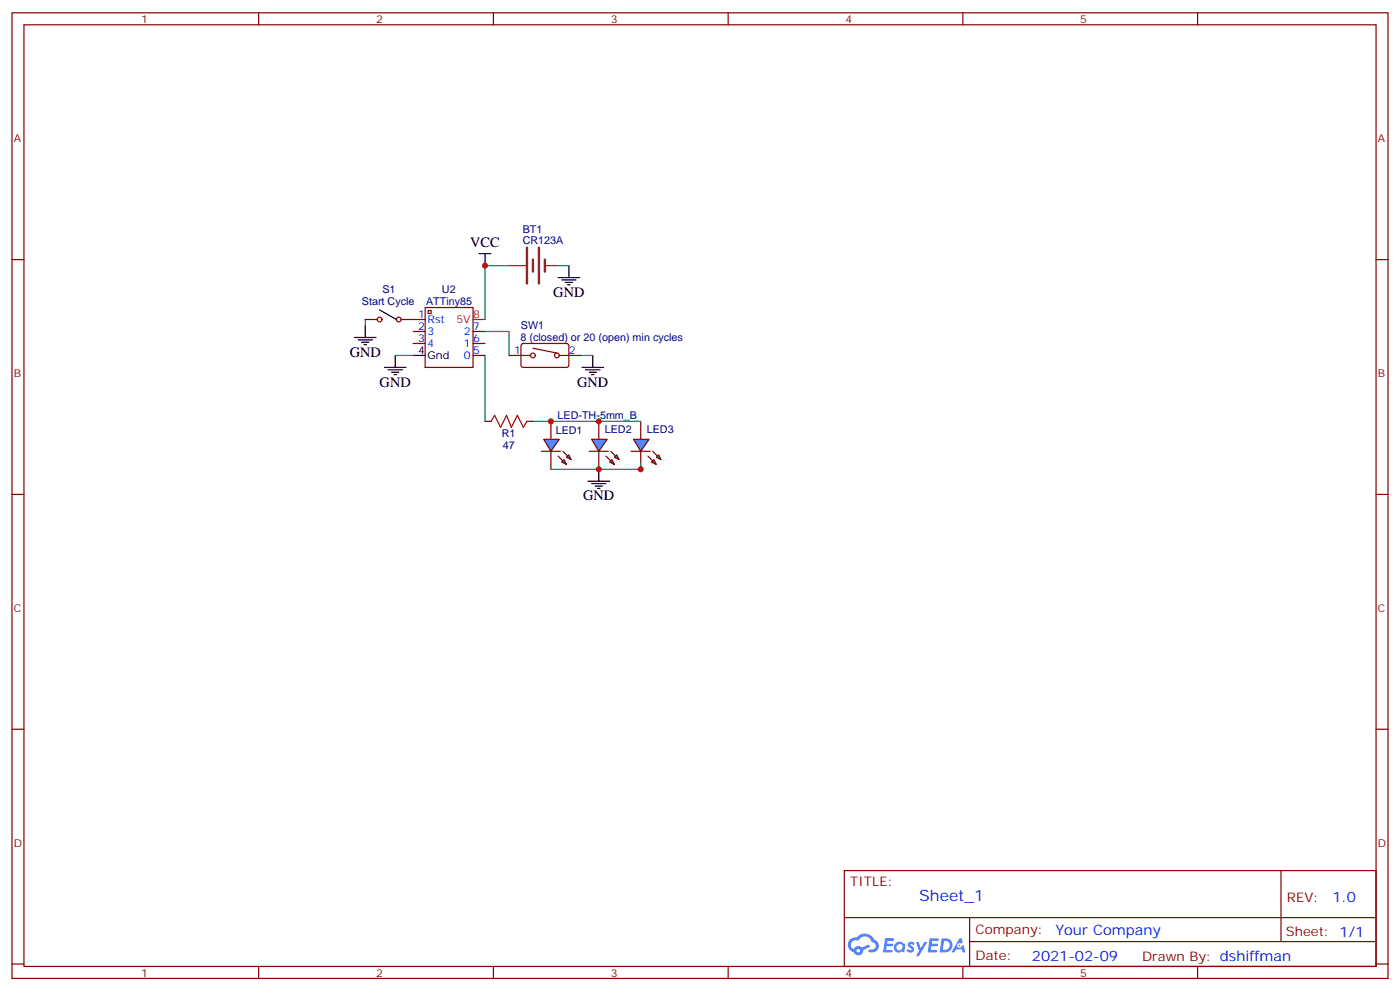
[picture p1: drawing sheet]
<svg xmlns="http://www.w3.org/2000/svg" width="412mm" height="292mm" viewBox="0 0 412 292" stroke-linecap="round" stroke-linejoin="round" font-family="sans-serif">
<g fill="none" stroke="#870000" stroke-width=".35">
<path d="M3.5 3.8h405.4v284.3h-405.4zM7.1 7.3h398.2v277.3h-398.2zM76.2 3.8v3.5M145.3 3.8v3.5M214.5 3.8v3.5M283.6 3.8v3.5M352.8 3.8v3.5M3.5 76.4h3.6M405.3 76.4h3.6M3.5 145.6h3.6M405.3 145.6h3.6M3.5 214.7h3.6"/>
<path d="M405.3 214.7h3.6M248.7 256.4h156.6v28.2h-156.6zM377.3 256.4v20.9M248.7 270.2h156.5M285.6 277.3h119.6M285.6 270.2v14.1M3.5 283.9h3.6M76.2 284.6v3.5M145.3 284.6v3.5M214.5 284.6v3.5M283.6 284.6v3.5M352.8 284.6v3.5"/>
<path d="M405.3 283.9h3.6"/>
</g>
<g fill="#5487ff">
<path d="M267.7 277.5a1.22 1.22 0 0 1 1.7 .3l-.4 .6a.47 .47 0 0 0-.3-.4 .47 .47 0 0 0-.5 .2l.1 .2a1.14 1.14 0 0 1 .8 1.7 1.14 1.14 0 0 1-1.9 0l-.2-.2 .5-.5 .7 .4a.29 .29 0 0 0 .3-.2 .29 .29 0 0 0-.2-.4 1.04 1.04 0 0 1-.6-1.7z"/>
<path d="M260.7 276.3h2.4l.3 .2-.2 .5h-1.8l-.1 .9h1.5l.3 .4-.3 .3h-1.6l-.2 1.1 1.7 .1 .2 .3-.2 .3h-2.6z"/>
<path d="M273.8 276.3h2.4l.3 .2-.1 .5h-1.8l-.2 .9h1.6l.3 .4-.4 .3h-1.6l-.1 1.1 1.7 .1 .2 .3-.2 .3h-2.6z"/>
<path d="M282.6 276.3h.7l.3 1.2-.6 .4a.69 .69 0 0 0-1 .2 .69 .69 0 0 0 .4 1 .69 .69 0 0 0 .9-.6l.5-.3 .6 2.2h-.8l-.2-.8h-1.8l-.5 .8h-.8z"/>
<path d="M269.8 277.4h.8l.6 1.8 1.1-1.8h.9l-2.6 4.2h-.8l.9-1.6z"/>
<path d="M277.4 276.3l-.6 4.1h1.3a2.11 2.11 0 0 0 2.5-2.1 2.11 2.11 0 0 0-2.5-2zM278.1 277a1.39 1.39 0 0 1 1.7 1.4 1.39 1.39 0 0 1-1.8 1.3h-.3z"/>
<path d="M263.7 277.9a1.54 1.54 0 0 0-.1 2.2 1.54 1.54 0 0 0 2.2 .1l.6 .2 .3-2.3-.2-.2h-.4a1.49 1.49 0 0 0-2.4 0zM264 278.9a.94 .94 0 0 1 1.8 0 .94 .94 0 0 1-1.8 0z"/>
<path d="M250.4 276.7a2.18 2.18 0 0 0 1.1 3.7 1.44 1.44 0 0 0 1.6 .9 1.44 1.44 0 0 0 1.2-1.5l2-1-.5-.7-1.9 .9a1.47 1.47 0 0 0-2.4 .5 1.39 1.39 0 0 1-.7-2 1.39 1.39 0 0 1 2-.4 2.12 2.12 0 0 1 2.2-1.3 2.12 2.12 0 0 1 1.9 1.7 1.14 1.14 0 0 1 1.1 1.4 1.14 1.14 0 0 1-1.7 .7 .43 .43 0 0 0-.5 .4 .43 .43 0 0 0 .4 .5 1.98 1.98 0 0 0 2.5-1.3 1.98 1.98 0 0 0-1.2-2.5 3.1 3.1 0 0 0-5.3-.7l-.9 .1zM252.3 280a.55 .55 0 0 1 1.1 0 .55 .55 0 0 1-1.1 0z"/>
<circle cx="282.6" cy="278.4" r=".26"/>
</g>
<path d="M121.7 94.1h3.5M121.7 97.6h3.5M125.2 90.6h14.1v17.6h-14.1zM126.1 91.4h.9v.9h-.9zM139.3 97.6h3.6M121.7 101.1h3.5M139.3 101.1h3.6M139.3 104.7h3.6M162.3 124.1v5.3M162.3 132.9v5.3" fill="none" stroke="#870000" stroke-width=".35"/>
<path d="M121.7 104.7h3.5" fill="none" stroke="#000" stroke-width=".35"/>
<path d="M139.3 94.1h3.6" fill="none" stroke="#f00" stroke-width=".35"/>
<g fill="#09f" stroke="#870000" stroke-width=".35">
<path d="M165.5 136.1l.7-.7 .7 1.4z"/>
<path d="M166.9 134.7l.7-.8 .7 1.5z"/>
</g>
<g fill="#870000" stroke="#870000" stroke-width=".35">
<path d="M164.4 134.3l1.4 1.4z"/>
<path d="M165.8 132.9l1.4 1.4z"/>
</g>
<path d="M159.5 132.9h5.6z" fill="#f00" stroke="#870000" stroke-width=".35"/>
<path d="M160.2 129.4h4.5l-2.4 3.5z" fill="#09f" stroke="#870000" stroke-width=".35"/>
<path d="M176.4 124.1v5.3M176.4 132.9v5.3" fill="none" stroke="#870000" stroke-width=".35"/>
<g fill="#09f" stroke="#870000" stroke-width=".35">
<path d="M179.6 136.1l.7-.7 .7 1.4z"/>
<path d="M181 134.7l.7-.8 .7 1.5z"/>
</g>
<g fill="#870000" stroke="#870000" stroke-width=".35">
<path d="M178.5 134.3l1.4 1.4z"/>
<path d="M179.9 132.9l1.4 1.4z"/>
</g>
<path d="M173.6 132.9h5.6z" fill="#f00" stroke="#870000" stroke-width=".35"/>
<path d="M174.3 129.4h4.6l-2.5 3.5z" fill="#09f" stroke="#870000" stroke-width=".35"/>
<path d="M188.7 124.1v5.3M188.7 132.9v5.3" fill="none" stroke="#870000" stroke-width=".35"/>
<g fill="#09f" stroke="#870000" stroke-width=".35">
<path d="M191.9 136.1l.7-.7 .7 1.4z"/>
<path d="M193.3 134.7l.7-.8 .7 1.5z"/>
</g>
<g fill="#870000" stroke="#870000" stroke-width=".35">
<path d="M190.9 134.3l1.4 1.4z"/>
<path d="M192.3 132.9l1.4 1.4z"/>
</g>
<path d="M185.9 132.9h5.7z" fill="#f00" stroke="#870000" stroke-width=".35"/>
<path d="M186.6 129.4h4.6l-2.5 3.5z" fill="#09f" stroke="#870000" stroke-width=".35"/>
<g fill="none" stroke="#000" stroke-width=".35">
<path d="M141.1 74.7h3.5M142.9 74.7v3.5M167.6 78.2v3.5M104.4 99.4h6.4M107.6 95.8v3.6M111.8 91.3l5 2.8M164.4 81.7h6.3M165.5 82.4h4.2M166.5 83.1h2.1M167.2 83.9h.7M105.5 100.1h4.2M106.5 100.8h2.2"/>
<path d="M107.2 101.5h.7M113.2 108.2h6.4M114.3 108.9h4.2M115.4 109.6h2.1M116.1 110.3h.7M116.4 104.7v3.5M171.4 108.2h6.4M172.5 108.9h4.2M173.6 109.6h2.1M174.3 110.3h.7M174.6 104.7v3.5M176.4 138.2v3.5"/>
<path d="M173.2 141.7h6.4M174.3 142.4h4.2M175.3 143.1h2.1M176 143.8h.7"/>
</g>
<path d="M149.9 78.2h-7v15.9M164 78.2h3.6M107.6 94.1v1.7M142.9 97.6h7v7.1M116.4 104.7h5.3M142.9 104.7v19.4M171.1 104.7h3.5M157 124.1h31.7M188.7 136.4v1.8h-26.4" fill="none" stroke="#008700" stroke-width=".35"/>
<path d="M144.6 124.1l1.1-1.8 1.8 3.5 1.7-3.5 1.4 3.5 1.8-3.5 1.8 3.5 1-1.7" fill="none" stroke="#a10000" stroke-width=".35"/>
<g fill="none" stroke="#870000" stroke-width=".35">
<path d="M107.6 94.1h3.5M118.2 94.1h3.5M149.9 104.7h6.4M153.7 101.3l.5-.2 12.9 .1 .5 .6-.1 6-.6 .4-13-.1-.4-.6v-5.7zM157 102.6l7 1.4M164.7 104.7h6.4M142.9 124.1h1.7M155.2 124.1h1.8"/>
<circle cx="111.8" cy="94.1" r=".71"/>
<circle cx="117.5" cy="94.1" r=".71"/>
<circle cx="157" cy="104.7" r=".71"/>
<circle cx="164" cy="104.7" r=".71"/>
</g>
<path d="M155.2 72.9v10.6M157 76.4v3.6M158.7 72.9v10.6M160.5 76.4v3.6" fill="none" stroke="#8c2424" stroke-width=".71"/>
<path d="M149.9 78.2h5M160.5 78.2h3.5" fill="none" stroke="#8c2424" stroke-width=".35"/>
<g fill="#c00">
<circle cx="176.4" cy="138.2" r=".88"/>
<circle cx="188.7" cy="138.2" r=".88"/>
<circle cx="162.3" cy="124.1" r=".88"/>
<circle cx="176.4" cy="124.1" r=".88"/>
<circle cx="142.9" cy="78.2" r=".88"/>
</g>
<text font-size="4.6" fill="#00f" x="270.8" y="265.4">Sheet_1</text>
<g font-size="4.2">
<text x="138.5" y="72.6">VCC</text>
<text x="163" y="87.4">GND</text>
<text x="103" y="105">GND</text>
<text x="111.8" y="113.8">GND</text>
<text x="170" y="113.8">GND</text>
<text x="171.8" y="147.4">GND</text>
</g>
<g font-size="4.2" fill="#00f">
<text x="392.5" y="265.6">1.0</text>
<text x="310.9" y="275.2">Your Company</text>
<text x="304" y="283">2021-02-09</text>
</g>
<g font-size="3.9" fill="#800">
<text x="250.5" y="260.9">TITLE:</text>
<text x="379.1" y="265.6">REV:</text>
<text x="287.4" y="275.1">Company:</text>
<text x="378.7" y="275.8">Sheet: 1/1</text>
<text x="287.4" y="282.8">Date:</text>
<text x="336.4" y="282.9">Drawn By: dshiffman</text>
</g>
<g font-size="3.2" fill="#800">
<text x="41.6" y="6.8">1</text>
<text x="110.8" y="6.8">2</text>
<text x="179.9" y="6.8">3</text>
<text x="249.1" y="6.8">4</text>
<text x="318.2" y="6.8">5</text>
<text x="4.1" y="41.9">A</text>
<text x="405.9" y="41.9">A</text>
<text x="4.1" y="111">B</text>
<text x="405.9" y="111">B</text>
<text x="4.1" y="180.2">C</text>
<text x="405.9" y="180.2">C</text>
<text x="4.1" y="249.3">D</text>
<text x="405.9" y="249.3">D</text>
<text x="41.6" y="287.6">1</text>
<text x="110.8" y="287.6">2</text>
<text x="179.9" y="287.6">3</text>
<text x="249.1" y="287.6">4</text>
<text x="318.2" y="287.6">5</text>
</g>
<g font-size="3.2" fill="#000080">
<text x="154" y="71.9">CR123A</text>
<text x="154" y="68.7">BT1</text>
<text x="106.6" y="89.9">Start Cycle</text>
<text x="112.6" y="86.4">S1</text>
<text x="125.5" y="89.9">ATTiny85</text>
<text x="130.2" y="86.3">U2</text>
<text x="153.4" y="100.5">8 (closed) or 20 (open) min cycles</text>
<text x="153.4" y="97">SW1</text>
<text x="164.2" y="123.4">LED-TH-5mm_B</text>
<text x="147.8" y="128.7">R1</text>
<text x="163.7" y="127.7">LED1</text>
<text x="178.2" y="127.6">LED2</text>
<text x="190.5" y="127.6">LED3</text>
<text x="148.2" y="132.3">47</text>
</g>
<g font-size="3.2" fill="#00f">
<text x="123.2" y="93.7">1</text>
<text x="125.9" y="95.1">Rst</text>
<text x="123.2" y="97.3">2</text>
<text x="123.2" y="100.8">3</text>
<text x="125.9" y="98.7">3</text>
<text x="136.6" y="98.7">2</text>
<text x="139.3" y="100.8">6</text>
<text x="139.3" y="97.3">7</text>
<text x="125.9" y="102.2">4</text>
<text x="136.6" y="105.7">0</text>
<text x="136.6" y="102.2">1</text>
<text x="139.3" y="104.3">5</text>
<text x="151.4" y="104.3">1</text>
<text x="167.6" y="104.3">2</text>
</g>
<g font-size="3.2" fill="#f00">
<text x="134.5" y="95.1">5V</text>
<text x="139.3" y="93.7">8</text>
</g>
<g font-size="3.2">
<text x="123.2" y="104.3">4</text>
<text x="125.9" y="105.7">Gnd</text>
</g>
</svg>
